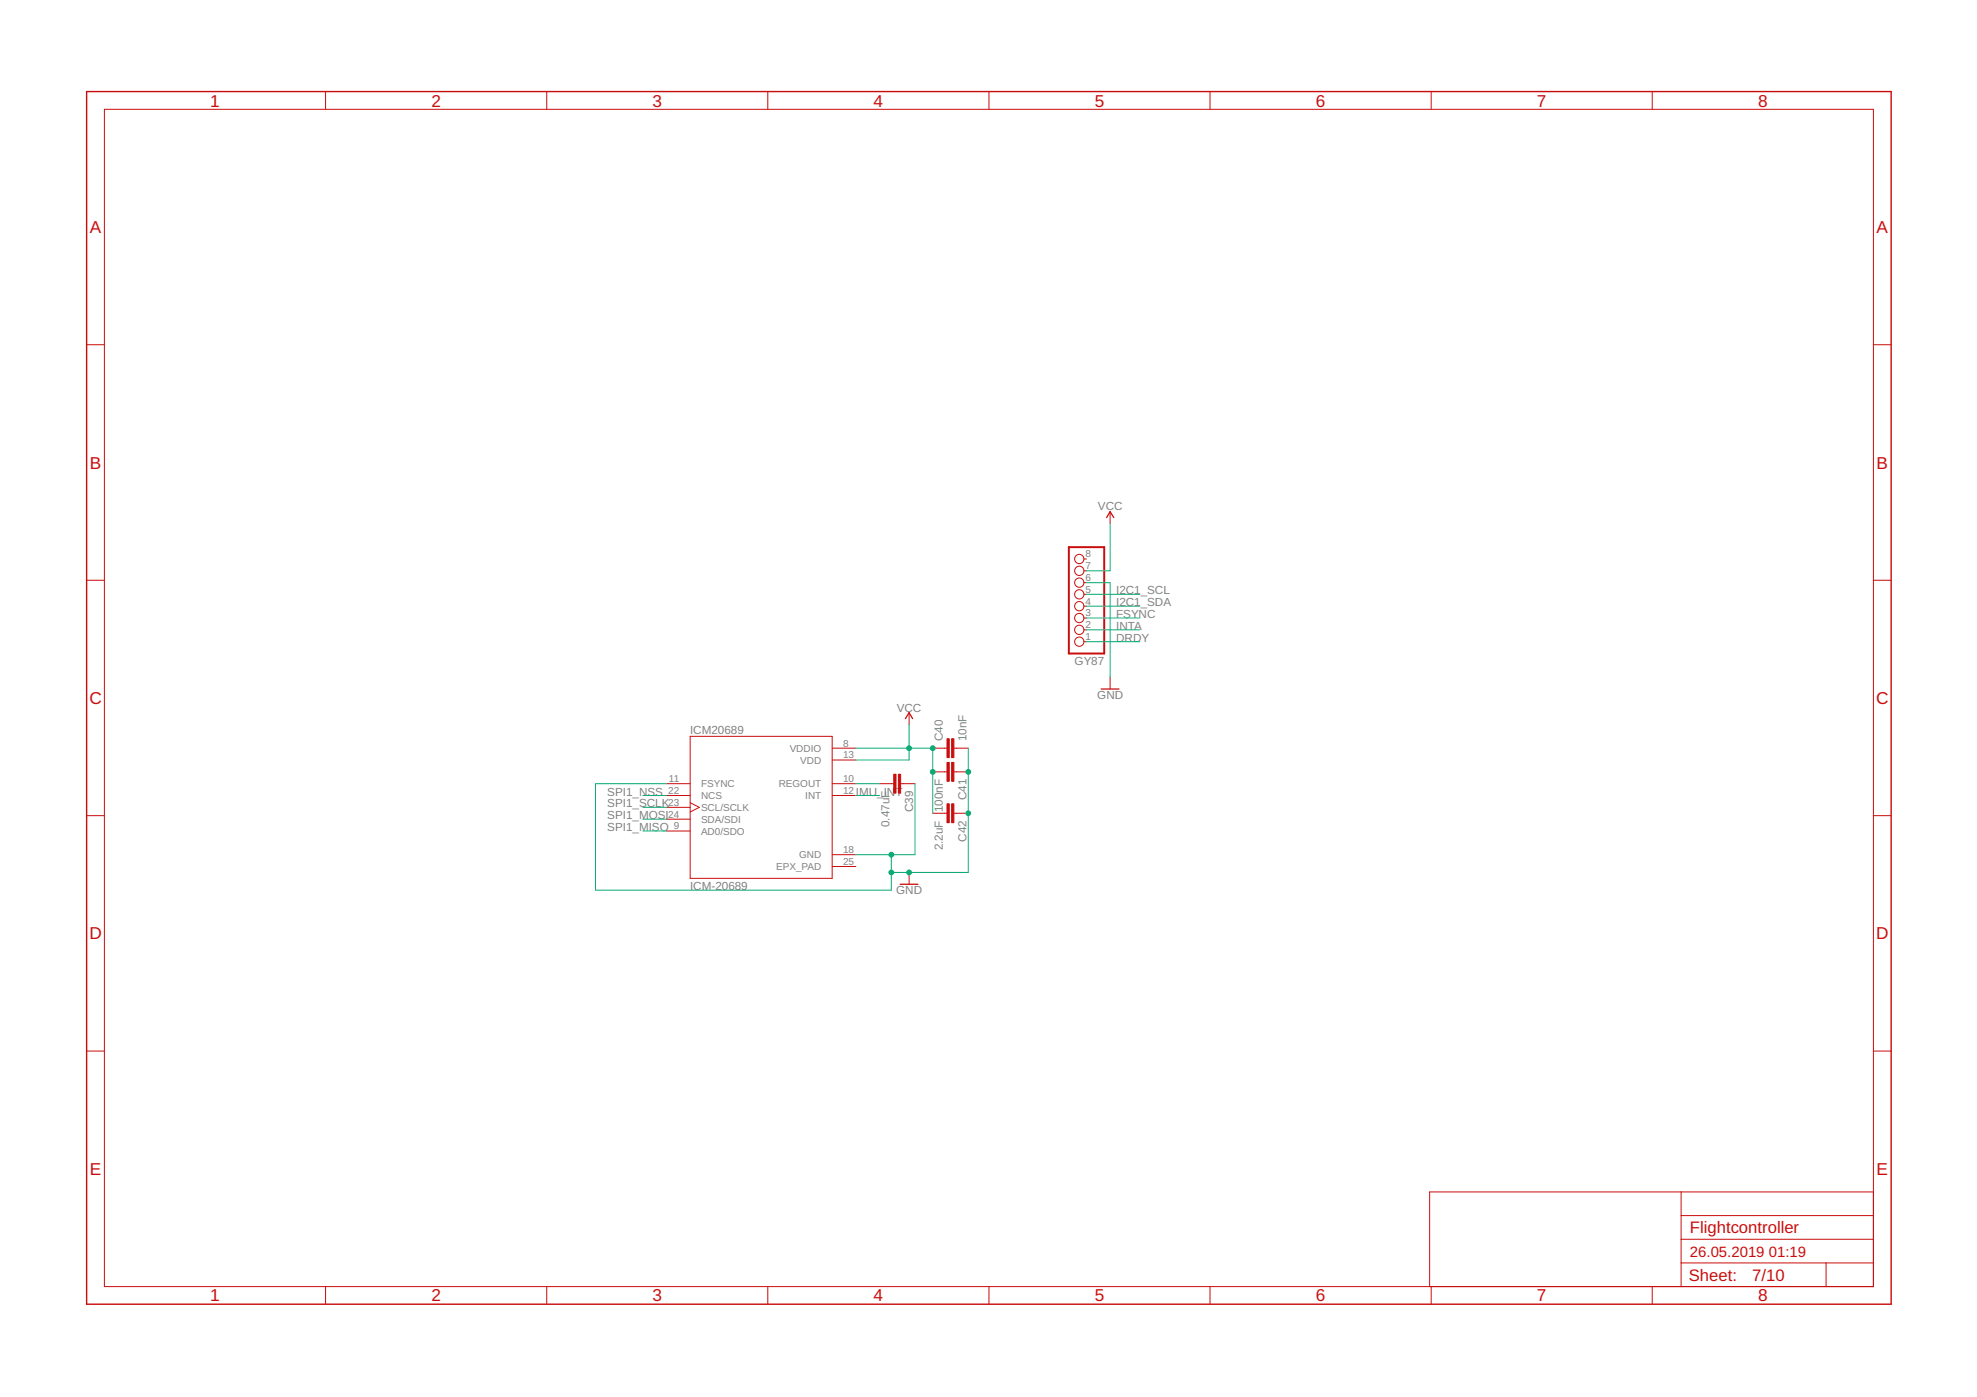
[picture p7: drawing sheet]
<svg xmlns="http://www.w3.org/2000/svg" width="297mm" height="210mm" viewBox="0 0 297 210" stroke-linecap="round" stroke-linejoin="round" font-family="sans-serif">
<path d="M160.6 82.2h5.3v16h-5.3z" fill="none" stroke="#c90d0c" stroke-width=".3"/>
<g fill="none" stroke="#c90d0c" stroke-width=".15">
<path d="M15.7 16.4h265.8v176.9h-265.8zM48.9 13.8v2.6M82.1 13.8v2.6M115.4 13.8v2.6M148.6 13.8v2.6M181.8 13.8v2.6M215 13.8v2.6M248.2 13.8v2.6M13 51.8h2.7M281.5 51.8h2.6M166.8 76.9v1.8M13 87.2h2.7"/>
<path d="M162.9 96.4h.3M162.9 94.6h.3M162.9 92.9h.3M162.9 91.1h.3M162.9 89.3h.3M162.9 87.5h.3M162.9 85.8h.3M162.9 84h.3M281.5 87.2h2.6M100.1 119.5h3.6M100.1 117.8h3.6M103.7 110.6h21.3v21.4h-21.3z"/>
<path d="M125 119.5h3.6M125 117.8h3.6M125 112.4h3.6M125 114.2h3.6M132.1 117.8h2.2M135.3 117.8h2.2M136.6 107.1v1.8M140.1 112.4h2.2M140.1 116h2.2M143.3 112.4h2.2M143.3 116h2.2M166.8 101.7v1.8"/>
<path d="M13 122.6h2.7M100.1 121.3h3.6M100.1 123.1h3.6M100.1 124.9h3.6M103.7 120.6l1.4 .7-1.4 .7M125 128.4h3.6M125 130.2h3.6M136.6 131.1v1.8M140.1 122.2h2.2M143.3 122.2h2.2M281.5 122.6h2.6M13 157.9h2.7"/>
<path d="M281.5 157.9h2.6M252.6 179.1v14.2M281.5 179.1h-66.7v14.2M48.9 193.3v2.7M82.1 193.3v2.7M115.4 193.3v2.7M148.6 193.3v2.7M181.8 193.3v2.7M215 193.3v2.7M248.2 193.3v2.7M252.6 189.8h28.9M252.6 186.2h28.9"/>
<path d="M252.6 182.6h28.9M274.4 189.8v3.5"/>
<circle cx="162.2" cy="96.4" r=".7"/>
<circle cx="162.2" cy="87.5" r=".7"/>
<circle cx="162.2" cy="91.1" r=".7"/>
<circle cx="162.2" cy="94.6" r=".7"/>
<circle cx="162.2" cy="92.9" r=".7"/>
<circle cx="162.2" cy="89.3" r=".7"/>
<circle cx="162.2" cy="84" r=".7"/>
<circle cx="162.2" cy="85.8" r=".7"/>
</g>
<path d="M166.3 77.8l.5-.9 .5 .9M136 108l.6-.9 .5 .9M165.5 103.5h2.6M135.3 132.9h2.6" fill="none" stroke="#c90d0c" stroke-width=".19"/>
<g fill="#c90d0c" stroke="#c90d0c" stroke-width=".15">
<path d="M134.3 116.3h.3v2.9h-.3z"/>
<path d="M135 116.3h.3v2.9h-.3z"/>
<path d="M143 111h.3v2.8h-.3z"/>
<path d="M142.3 111h.3v2.8h-.3z"/>
<path d="M142.3 114.6h.3v2.8h-.3z"/>
<path d="M143 114.6h.3v2.8h-.3z"/>
<path d="M142.3 120.8h.3v2.8h-.3z"/>
<path d="M143 120.8h.3v2.8h-.3z"/>
</g>
<path d="M13 13.8h271.1v182.2h-271.1z" fill="none" stroke="#c90d0c" stroke-width=".21"/>
<g fill="none" stroke="#0dab76" stroke-width=".15">
<path d="M166.8 78.7v7.1h-3.6M163.2 87.5h3.6v14.2M163.2 91.1h8M163.2 89.3h8M163.2 92.9h8M163.2 94.6h8M163.2 96.4h8M96.6 119.5h3.5M100.1 117.8h-10.6v16h44.4v-5.4M128.6 117.8h3.5M128.6 112.4h11.5v9.8M128.6 119.5h3.5"/>
<path d="M136.6 108.9v5.3h-8M137.5 117.8v10.6h-8.9M145.5 112.4v18.7h-11.6M96.6 121.3h3.5M96.6 124.9h3.5M96.6 123.1h3.5"/>
</g>
<g fill="#0dab76" stroke="#0dab76" stroke-width=".15">
<circle cx="133.9" cy="131.1" r=".36"/>
<circle cx="133.9" cy="128.4" r=".36"/>
<circle cx="136.6" cy="131.1" r=".36"/>
<circle cx="145.5" cy="116" r=".36"/>
<circle cx="145.5" cy="122.2" r=".36"/>
<circle cx="136.6" cy="112.4" r=".36"/>
<circle cx="140.1" cy="112.4" r=".36"/>
<circle cx="140.1" cy="116" r=".36"/>
</g>
<g font-size="2.6" fill="#c90d0c">
<text x="31.6" y="16">1</text>
<text x="64.8" y="16">2</text>
<text x="98" y="16">3</text>
<text x="131.3" y="16">4</text>
<text x="164.5" y="16">5</text>
<text x="197.7" y="16">6</text>
<text x="230.9" y="16">7</text>
<text x="264.1" y="16">8</text>
<text x="13.5" y="35">A</text>
<text x="282" y="35">A</text>
<text x="13.5" y="70.4">B</text>
<text x="282" y="70.4">B</text>
<text x="13.4" y="105.8">C</text>
<text x="281.9" y="105.8">C</text>
<text x="13.4" y="141.2">D</text>
<text x="281.9" y="141.2">D</text>
<text x="13.5" y="176.5">E</text>
<text x="282" y="176.5">E</text>
<text x="31.6" y="195.5">1</text>
<text x="64.8" y="195.5">2</text>
<text x="98" y="195.5">3</text>
<text x="131.3" y="195.5">4</text>
<text x="164.5" y="195.5">5</text>
<text x="197.7" y="195.5">6</text>
<text x="230.9" y="195.5">7</text>
<text x="264.1" y="195.5">8</text>
</g>
<g font-size="2.5" fill="#c90d0c">
<text x="253.9" y="185.3">Flightcontroller</text>
<text x="253.7" y="192.5">Sheet:</text>
<text x="263.2" y="192.4">7/10</text>
</g>
<g font-size="2.2" fill="#c90d0c">
<text x="253.9" y="188.9">26.05.2019</text>
<text x="265.7" y="188.9">01:19</text>
</g>
<g font-size="1.8" fill="#808080">
<text x="165" y="76.7">VCC</text>
<text x="167.7" y="89.3">I2C1_SCL</text>
<text x="167.7" y="91.1">I2C1_SDA</text>
<text x="167.7" y="92.9">FSYNC</text>
<text x="167.7" y="94.6">INTA</text>
<text x="161.4" y="99.9">GY87</text>
<text x="167.7" y="96.4">DRDY</text>
<text x="134.7" y="106.9">VCC</text>
<text x="164.9" y="105">GND</text>
<text x="103.7" y="110.3">ICM20689</text>
<text x="141.6" y="111.4" transform="rotate(-90 141.6 111.4)">C40</text>
<text x="145.2" y="111.4" transform="rotate(-90 145.2 111.4)">10nF</text>
<text x="91.2" y="119.5">SPI1_NSS</text>
<text x="128.6" y="119.5">IMU_INT</text>
<text x="91.2" y="121.3">SPI1_SCLK</text>
<text x="91.2" y="124.9">SPI1_MISO</text>
<text x="91.2" y="123.1">SPI1_MOSI</text>
<text x="133.7" y="124.3" transform="rotate(-90 133.7 124.3)">0.47uF</text>
<text x="137.2" y="122" transform="rotate(-90 137.2 122)">C39</text>
<text x="141.7" y="122" transform="rotate(-90 141.7 122)">100nF</text>
<text x="145.2" y="120.3" transform="rotate(-90 145.2 120.3)">C41</text>
<text x="141.7" y="127.8" transform="rotate(-90 141.7 127.8)">2.2uF</text>
<text x="145.2" y="126.5" transform="rotate(-90 145.2 126.5)">C42</text>
<text x="103.7" y="133.8">ICM-20689</text>
<text x="134.6" y="134.3">GND</text>
</g>
<g font-size="1.5" fill="#808080">
<text x="163.1" y="83.7">8</text>
<text x="163.1" y="89.1">5</text>
<text x="163.1" y="87.3">6</text>
<text x="163.1" y="85.5">7</text>
<text x="163.1" y="94.4">2</text>
<text x="163.1" y="92.6">3</text>
<text x="163.1" y="90.8">4</text>
<text x="163.1" y="96.2">1</text>
<text x="118.6" y="112.9">VDDIO</text>
<text x="126.7" y="112.2">8</text>
<text x="126.7" y="114">13</text>
<text x="100.4" y="119.3">22</text>
<text x="100.5" y="117.5">11</text>
<text x="105.3" y="118.3">FSYNC</text>
<text x="117" y="118.3">REGOUT</text>
<text x="120.2" y="114.7">VDD</text>
<text x="126.7" y="117.5">10</text>
<text x="126.7" y="119.3">12</text>
<text x="100.4" y="121.1">23</text>
<text x="100.4" y="122.8">24</text>
<text x="101.2" y="124.6">9</text>
<text x="105.3" y="121.8">SCL/SCLK</text>
<text x="105.3" y="123.6">SDA/SDI</text>
<text x="105.3" y="120.1">NCS</text>
<text x="105.3" y="125.4">AD0/SDO</text>
<text x="121" y="120.1">INT</text>
<text x="116.6" y="130.7">EPX_PAD</text>
<text x="120.1" y="128.9">GND</text>
<text x="126.7" y="128.2">18</text>
<text x="126.7" y="129.9">25</text>
</g>
</svg>
